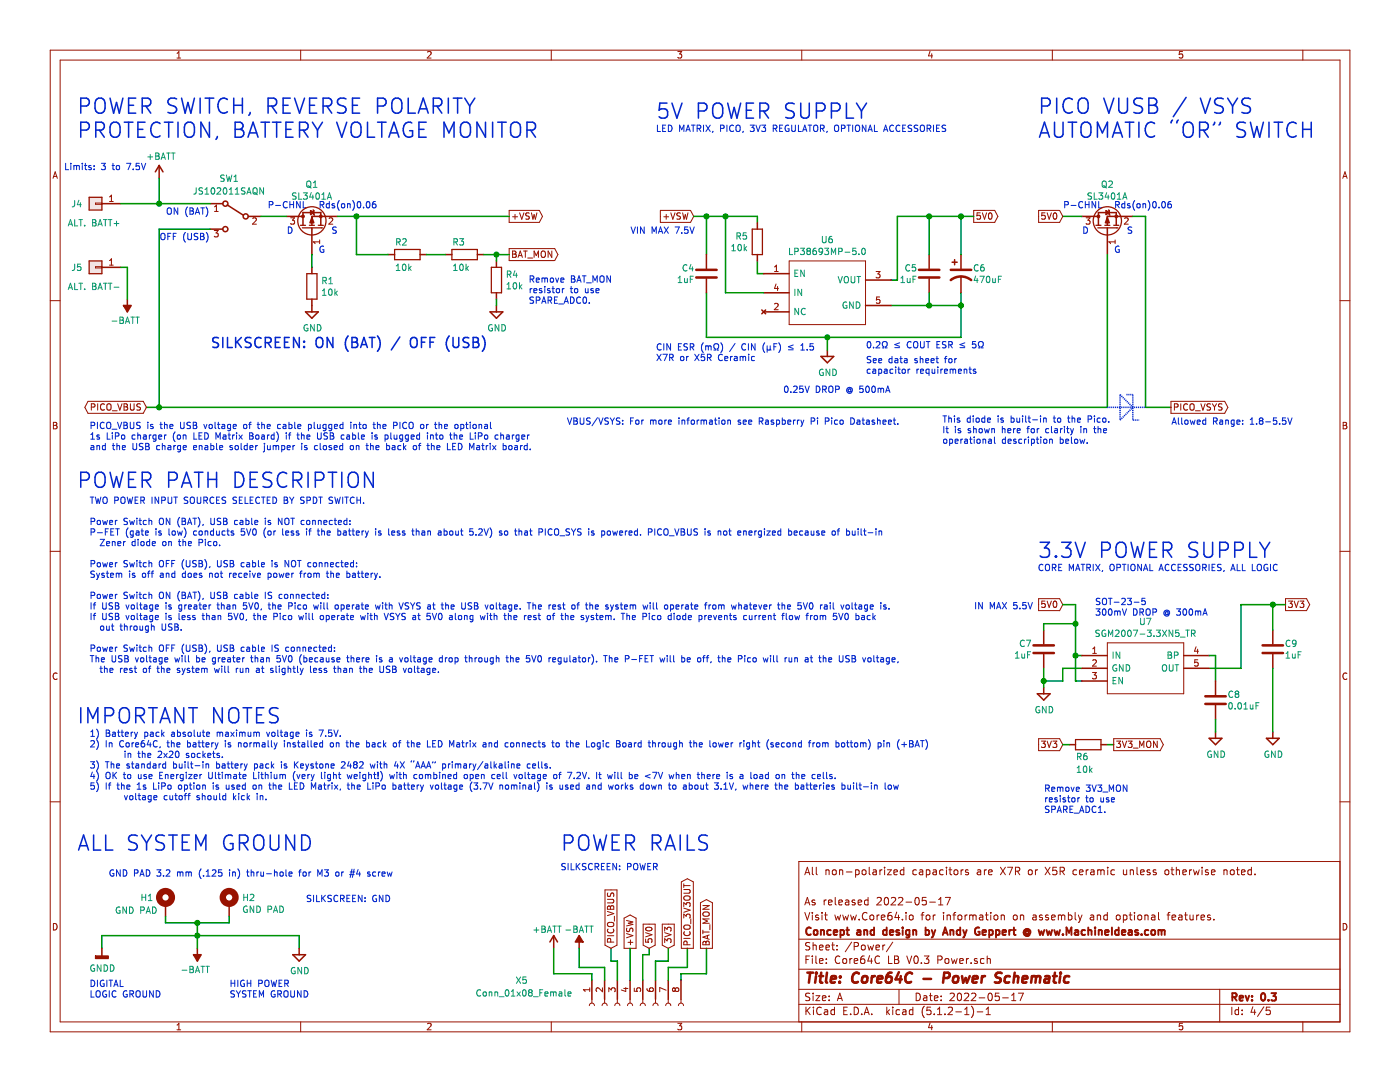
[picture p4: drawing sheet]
EESchema Schematic File Version 4
LIBS:Core64c LB V0.3-cache
EELAYER 29 0
EELAYER END
$Descr A 11000 8500
encoding utf-8
Sheet 4 5
Title "Core64C - Power Schematic"
Date "2022-05-17"
Rev "0.3"
Comp "Concept and design by Andy Geppert @ www.MachineIdeas.com"
Comment1 "Visit www.Core64.io for information on assembly and optional features."
Comment2 "As released 2022-05-17"
Comment3 ""
Comment4 "All non-polarized capacitors are X7R or X5R ceramic unless otherwise noted."
$EndDescr
$Comp
L power:+BATT #PWR0101
U 1 1
P 1250 1400
AR Path="/5E7548ED/5D2956F9" Ref="#PWR0101"  Part="1" 
AR Path="/5E755AC8/5D254AE8/5D2956F9" Ref="#PWR?"  Part="1" 
F 0 "#PWR0101" H 1250 1250 50  0001 C CNN
F 1 "+BATT" H 1265 1573 50  0000 C CNN
F 2 "" H 1250 1400 50  0001 C CNN
F 3 "" H 1250 1400 50  0001 C CNN
	1    1250 1400
	1    0    0    -1  
$EndComp
$Comp
L power:-BATT #PWR0104
U 1 1
P 1550 7450
AR Path="/5E7548ED/5D30A5B6" Ref="#PWR0104"  Part="1" 
AR Path="/5E755AC8/5D254AE8/5D30A5B6" Ref="#PWR?"  Part="1" 
F 0 "#PWR0104" H 1550 7300 50  0001 C CNN
F 1 "-BATT" H 1565 7623 50  0000 C CNN
F 2 "" H 1550 7450 50  0001 C CNN
F 3 "" H 1550 7450 50  0001 C CNN
	1    1550 7450
	-1   0    0    1   
$EndComp
Text Notes 8150 4500 0    50   ~ 0
CORE MATRIX, OPTIONAL ACCESSORIES, ALL LOGIC
$Comp
L Switch:SW_SPDT SW1
U 1 1
P 1850 1700
AR Path="/5E7548ED/5E9AF194" Ref="SW1"  Part="1" 
AR Path="/5E755AC8/5D254AE8/5E9AF194" Ref="SW?"  Part="1" 
F 0 "SW1" H 1900 2000 50  0000 C CNN
F 1 "JS102011SAQN" H 1900 1900 50  0000 C CNN
F 2 "Button_Switch_SMD:SW_SPDT_CK-JS102011SAQN_Core64_Recessed" H 1850 1700 50  0001 C CNN
F 3 "~" H 1850 1700 50  0001 C CNN
F 4 "C221660" H 1850 1700 50  0001 C CNN "LCSC"
F 5 "yes" H 1850 1700 50  0001 C CNN "Populate"
	1    1850 1700
	-1   0    0    -1  
$EndComp
$Comp
L power:-BATT #PWR0106
U 1 1
P 4550 7450
AR Path="/5E7548ED/5E792BE2" Ref="#PWR0106"  Part="1" 
AR Path="/5E755AC8/5D254AE8/5E792BE2" Ref="#PWR?"  Part="1" 
F 0 "#PWR0106" H 4550 7300 50  0001 C CNN
F 1 "-BATT" H 4550 7600 50  0000 C CNN
F 2 "" H 4550 7450 50  0001 C CNN
F 3 "" H 4550 7450 50  0001 C CNN
	1    4550 7450
	1    0    0    -1  
$EndComp
Wire Wire Line
	1250 1400 1250 1600
Text GLabel 10100 4750 2    50   Output ~ 0
3V3
Text Notes 600  1100 0    118  ~ 0
POWER SWITCH, REVERSE POLARITY\nPROTECTION, BATTERY VOLTAGE MONITOR
Text Notes 8150 4400 0    118  ~ 0
3.3V POWER SUPPLY
Text Notes 5150 1050 0    50   ~ 0
LED MATRIX, PICO, 3V3 REGULATOR, OPTIONAL ACCESSORIES
$Comp
L Device:R R?
U 1 1
P 3900 2200
AR Path="/5E755787/5E800BC7" Ref="R?"  Part="1" 
AR Path="/5E755AC8/5D2551FF/5E800BC7" Ref="R?"  Part="1" 
AR Path="/5E7548ED/5E800BC7" Ref="R4"  Part="1" 
F 0 "R4" H 3970 2246 50  0000 L CNN
F 1 "10k" H 3970 2155 50  0000 L CNN
F 2 "Resistor_SMD:R_0805_2012Metric" V 3830 2200 50  0001 C CNN
F 3 "~" H 3900 2200 50  0001 C CNN
F 4 "C17414" H 3900 2200 50  0001 C CNN "LCSC"
F 5 "yes" H 3900 2200 50  0001 C CNN "Populate"
F 6 "Resistor_SMD:R_0805_2012Metric" H 3900 2200 50  0001 C CNN "Description"
	1    3900 2200
	1    0    0    -1  
$EndComp
Text GLabel 4000 2000 2    50   Output ~ 0
BAT_MON
Text Notes 600  6700 0    118  ~ 0
ALL SYSTEM GROUND
$Comp
L Connector:Conn_01x08_Female J?
U 1 1
P 4950 7900
AR Path="/5E75D6AB/5E8E7260" Ref="J?"  Part="1" 
AR Path="/5E7548ED/5E8E7260" Ref="X5"  Part="1" 
F 0 "X5" V 4750 8700 50  0000 L CNN
F 1 "Conn_01x08_Female" V 4850 8350 50  0000 L CNN
F 2 "Connector_PinSocket_2.54mm:PinSocket_1x08_P2.54mm_Vertical" H 4950 7900 50  0001 C CNN
F 3 "~" H 4950 7900 50  0001 C CNN
F 4 "DNP" H 4950 7900 50  0001 C CNN "Populate"
F 5 "Yes" H 4950 7900 50  0001 C CNN "User Optional"
	1    4950 7900
	0    -1   1    0   
$EndComp
Text GLabel 5250 7450 1    50   Input ~ 0
3V3
Wire Wire Line
	1250 1600 1650 1600
$Comp
L power:+BATT #PWR0157
U 1 1
P 4350 7450
AR Path="/5E7548ED/5E8F0624" Ref="#PWR0157"  Part="1" 
AR Path="/5E755AC8/5D254AE8/5E8F0624" Ref="#PWR?"  Part="1" 
F 0 "#PWR0157" H 4350 7300 50  0001 C CNN
F 1 "+BATT" H 4400 7600 50  0000 C CNN
F 2 "" H 4350 7450 50  0001 C CNN
F 3 "" H 4350 7450 50  0001 C CNN
	1    4350 7450
	-1   0    0    -1  
$EndComp
Text GLabel 4950 7450 1    50   Output ~ 0
+VSW
Wire Wire Line
	4350 7450 4350 7650
Wire Wire Line
	4650 7650 4650 7700
Wire Wire Line
	4750 7600 4750 7700
Wire Wire Line
	4800 7450 4800 7550
Wire Wire Line
	4850 7550 4850 7700
Wire Wire Line
	5250 7450 5250 7550
Wire Wire Line
	5250 7550 5150 7550
Wire Wire Line
	5150 7550 5150 7700
Wire Wire Line
	5400 7450 5400 7600
Wire Wire Line
	5400 7600 5250 7600
Wire Wire Line
	5250 7600 5250 7700
Wire Wire Line
	5550 7450 5550 7650
Wire Wire Line
	5550 7650 5350 7650
Wire Wire Line
	5350 7650 5350 7700
Wire Wire Line
	5050 7500 5050 7700
$Comp
L Mechanical:MountingHole_Pad H2
U 1 1
P 1800 7100
F 0 "H2" H 1900 7150 50  0000 L CNN
F 1 "GND PAD" H 1900 7057 50  0000 L CNN
F 2 "MountingHole:MountingHole_3.2mm_M3_Pad_Via" H 1800 7100 50  0001 C CNN
F 3 "None..." H 1800 7100 50  0001 C CNN
F 4 "DNP" H 1800 7100 50  0001 C CNN "Populate"
F 5 "Mounting Hole" H 1800 7100 50  0001 C CNN "Description"
	1    1800 7100
	1    0    0    -1  
$EndComp
$Comp
L Mechanical:MountingHole_Pad H1
U 1 1
P 1300 7100
F 0 "H1" H 1100 7150 50  0000 L CNN
F 1 "GND PAD" H 900 7050 50  0000 L CNN
F 2 "MountingHole:MountingHole_3.2mm_M3_Pad_Via" H 1300 7100 50  0001 C CNN
F 3 "None..." H 1300 7100 50  0001 C CNN
F 4 "DNP" H 1300 7100 50  0001 C CNN "Populate"
F 5 "Mounting Hole" H 1300 7100 50  0001 C CNN "Description"
	1    1300 7100
	1    0    0    -1  
$EndComp
Text Notes 4400 6700 0    118  ~ 0
POWER RAILS
Wire Wire Line
	5050 7500 5100 7500
Wire Wire Line
	5100 7500 5100 7450
Wire Wire Line
	1550 7350 1550 7450
Wire Wire Line
	2350 7450 2350 7350
Text Notes 1800 7850 0    50   ~ 0
HIGH POWER\nSYSTEM GROUND
$Comp
L power:GND #PWR0115
U 1 1
P 2350 7450
AR Path="/5E7548ED/5E8C20D5" Ref="#PWR0115"  Part="1" 
AR Path="/5E755AC8/5D254AE8/5E8C20D5" Ref="#PWR?"  Part="1" 
F 0 "#PWR0115" H 2350 7200 50  0001 C CNN
F 1 "GND" H 2355 7275 50  0000 C CNN
F 2 "" H 2350 7450 50  0001 C CNN
F 3 "" H 2350 7450 50  0001 C CNN
	1    2350 7450
	1    0    0    -1  
$EndComp
Text Notes 700  7850 0    50   ~ 0
DIGITAL\nLOGIC GROUND
Connection ~ 1550 7350
Wire Wire Line
	1550 7350 2350 7350
$Comp
L power:GND #PWR0167
U 1 1
P 3900 2400
AR Path="/5E7548ED/5E93E34A" Ref="#PWR0167"  Part="1" 
AR Path="/5E755AC8/5D254AE8/5E93E34A" Ref="#PWR?"  Part="1" 
F 0 "#PWR0167" H 3900 2150 50  0001 C CNN
F 1 "GND" H 3905 2225 50  0000 C CNN
F 2 "" H 3900 2400 50  0001 C CNN
F 3 "" H 3900 2400 50  0001 C CNN
	1    3900 2400
	1    0    0    -1  
$EndComp
Wire Wire Line
	3900 2350 3900 2400
$Comp
L Device:C C?
U 1 1
P 10000 5100
AR Path="/5E755787/5EBB706E" Ref="C?"  Part="1" 
AR Path="/5E755AC8/5D2551FF/5EBB706E" Ref="C?"  Part="1" 
AR Path="/5EA63449/5EBB706E" Ref="C?"  Part="1" 
AR Path="/5E7548ED/5EBB706E" Ref="C9"  Part="1" 
F 0 "C9" H 10091 5146 50  0000 L CNN
F 1 "1uF" H 10091 5055 50  0000 L CNN
F 2 "Capacitor_SMD:C_0805_2012Metric" H 10000 5100 50  0001 C CNN
F 3 "~" H 10000 5100 50  0001 C CNN
F 4 "C16834" H 10000 5100 50  0001 C CNN "LCSC"
F 5 "yes" H 10000 5100 50  0001 C CNN "Populate"
	1    10000 5100
	1    0    0    -1  
$EndComp
Wire Wire Line
	1300 7200 1300 7250
Wire Wire Line
	800  7350 1550 7350
Wire Wire Line
	800  7350 800  7450
Text Notes 2250 1850 0    50   ~ 0
D
Text Notes 2500 2000 0    50   ~ 0
G
Text Notes 2600 1850 0    50   ~ 0
S
$Comp
L power:GND #PWR0110
U 1 1
P 2450 2400
AR Path="/5E7548ED/5F53E985" Ref="#PWR0110"  Part="1" 
AR Path="/5E755AC8/5D254AE8/5F53E985" Ref="#PWR?"  Part="1" 
F 0 "#PWR0110" H 2450 2150 50  0001 C CNN
F 1 "GND" H 2455 2225 50  0000 C CNN
F 2 "" H 2450 2400 50  0001 C CNN
F 3 "" H 2450 2400 50  0001 C CNN
	1    2450 2400
	1    0    0    -1  
$EndComp
Text Notes 1650 2750 0    79   ~ 0
SILKSCREEN: ON (BAT) / OFF (USB)
Text GLabel 4000 1700 2    50   Output ~ 0
+VSW
Text GLabel 5450 1700 0    50   Input ~ 0
+VSW
$Comp
L power:GND #PWR0113
U 1 1
P 6500 2750
AR Path="/5E7548ED/5F56E724" Ref="#PWR0113"  Part="1" 
AR Path="/5E755AC8/5D254AE8/5F56E724" Ref="#PWR?"  Part="1" 
F 0 "#PWR0113" H 6500 2500 50  0001 C CNN
F 1 "GND" H 6505 2575 50  0000 C CNN
F 2 "" H 6500 2750 50  0001 C CNN
F 3 "" H 6500 2750 50  0001 C CNN
	1    6500 2750
	1    0    0    -1  
$EndComp
Text Notes 5150 950  0    118  ~ 0
5V POWER SUPPLY
Text GLabel 7650 1700 2    50   Output ~ 0
5V0
Text GLabel 5100 7450 1    50   Input ~ 0
5V0
Text GLabel 4800 7450 1    50   Input ~ 0
PICO_VBUS
Wire Wire Line
	1550 7250 1300 7250
$Comp
L power:GNDD #PWR0103
U 1 1
P 800 7450
AR Path="/5E7548ED/5D31E05B" Ref="#PWR0103"  Part="1" 
AR Path="/5E755AC8/5D254AE8/5D31E05B" Ref="#PWR?"  Part="1" 
F 0 "#PWR0103" H 800 7200 50  0001 C CNN
F 1 "GNDD" H 804 7295 50  0000 C CNN
F 2 "" H 800 7450 50  0001 C CNN
F 3 "" H 800 7450 50  0001 C CNN
	1    800  7450
	1    0    0    -1  
$EndComp
Wire Wire Line
	1550 7250 1550 7350
Wire Wire Line
	1550 7250 1800 7250
Wire Wire Line
	1800 7250 1800 7200
Connection ~ 1550 7250
Text Notes 2100 1650 0    50   ~ 0
P-CHNL
Wire Wire Line
	4350 7650 4650 7650
Wire Wire Line
	4550 7600 4750 7600
Wire Wire Line
	4800 7550 4850 7550
Wire Wire Line
	4950 7450 4950 7700
Text Notes 8600 4850 0    50   ~ 0
SOT-23-5\n300mV DROP @ 300mA
$Comp
L power:GND #PWR0119
U 1 1
P 8200 5400
AR Path="/5E7548ED/5F5C202C" Ref="#PWR0119"  Part="1" 
AR Path="/5E755AC8/5D254AE8/5F5C202C" Ref="#PWR?"  Part="1" 
F 0 "#PWR0119" H 8200 5150 50  0001 C CNN
F 1 "GND" H 8205 5225 50  0000 C CNN
F 2 "" H 8200 5400 50  0001 C CNN
F 3 "" H 8200 5400 50  0001 C CNN
	1    8200 5400
	1    0    0    -1  
$EndComp
$Comp
L Device:C C?
U 1 1
P 8200 5100
AR Path="/5E755787/5F5DC13F" Ref="C?"  Part="1" 
AR Path="/5E755AC8/5D2551FF/5F5DC13F" Ref="C?"  Part="1" 
AR Path="/5EA63449/5F5DC13F" Ref="C?"  Part="1" 
AR Path="/5E7548ED/5F5DC13F" Ref="C7"  Part="1" 
F 0 "C7" H 8291 5146 50  0000 L CNN
F 1 "1uF" H 8291 5055 50  0000 L CNN
F 2 "Capacitor_SMD:C_0805_2012Metric" H 8200 5100 50  0001 C CNN
F 3 "~" H 8200 5100 50  0001 C CNN
F 4 "C16834" H 8200 5100 50  0001 C CNN "LCSC"
F 5 "yes" H 8200 5100 50  0001 C CNN "Populate"
	1    8200 5100
	-1   0    0    -1  
$EndComp
Wire Wire Line
	9500 5250 9750 5250
$Comp
L power:GND #PWR0160
U 1 1
P 10000 5750
AR Path="/5E7548ED/5F5FF918" Ref="#PWR0160"  Part="1" 
AR Path="/5E755AC8/5D254AE8/5F5FF918" Ref="#PWR?"  Part="1" 
F 0 "#PWR0160" H 10000 5500 50  0001 C CNN
F 1 "GND" H 10005 5575 50  0000 C CNN
F 2 "" H 10000 5750 50  0001 C CNN
F 3 "" H 10000 5750 50  0001 C CNN
	1    10000 5750
	1    0    0    -1  
$EndComp
Wire Wire Line
	9750 5250 9750 4750
Wire Wire Line
	10000 5250 10000 5750
Wire Wire Line
	8200 4950 8200 4900
Wire Wire Line
	8200 4900 8450 4900
Wire Wire Line
	8450 5150 8500 5150
Wire Wire Line
	8450 5150 8450 5350
Wire Wire Line
	8450 5350 8500 5350
Connection ~ 8450 5150
Connection ~ 8450 4900
Wire Wire Line
	8450 4900 8450 5150
Wire Wire Line
	8500 5250 8350 5250
Wire Wire Line
	8350 5250 8350 5350
Wire Wire Line
	8200 5250 8200 5350
Wire Wire Line
	8350 5350 8200 5350
Connection ~ 8200 5350
Wire Wire Line
	8200 5350 8200 5400
Text GLabel 8350 4750 0    50   Input ~ 0
5V0
Wire Wire Line
	7000 2400 7300 2400
Wire Wire Line
	7000 2200 7050 2200
Wire Wire Line
	7550 2300 7550 2400
Connection ~ 7550 2400
Wire Wire Line
	8350 4750 8450 4750
Wire Wire Line
	8450 4750 8450 4900
Wire Wire Line
	7550 2400 7550 2650
Wire Wire Line
	5550 2300 5550 2650
Wire Wire Line
	6500 2650 6500 2750
Wire Wire Line
	5450 1700 5550 1700
Connection ~ 5550 1700
Wire Wire Line
	6000 2150 5950 2150
Wire Wire Line
	5950 2150 5950 2050
Wire Wire Line
	5950 1700 5950 1750
$Comp
L Device:R R?
U 1 1
P 5950 1900
AR Path="/5E755787/5F535DE4" Ref="R?"  Part="1" 
AR Path="/5E755AC8/5D2551FF/5F535DE4" Ref="R?"  Part="1" 
AR Path="/5E7548ED/5F535DE4" Ref="R5"  Part="1" 
F 0 "R5" H 6020 1946 50  0000 L CNN
F 1 "10k" H 6020 1855 50  0000 L CNN
F 2 "Resistor_SMD:R_0805_2012Metric" V 5880 1900 50  0001 C CNN
F 3 "~" H 5950 1900 50  0001 C CNN
F 4 "C17414" H 5950 1900 50  0001 C CNN "LCSC"
F 5 "yes" H 5950 1900 50  0001 C CNN "Populate"
F 6 "Resistor_SMD:R_0805_2012Metric" H 5950 1900 50  0001 C CNN "Description"
	1    5950 1900
	-1   0    0    -1  
$EndComp
Wire Wire Line
	5550 1700 5700 1700
Wire Wire Line
	5550 1700 5550 2000
Wire Wire Line
	5700 1700 5700 2300
Connection ~ 5700 1700
Connection ~ 6500 2650
Wire Wire Line
	6500 2650 7550 2650
Text Notes 5150 2850 0    50   ~ 0
CIN ESR (mΩ) / CIN (μF) ≤ 1.5\nX7R or X5R Ceramic
Text Notes 6800 2750 0    50   ~ 0
0.2Ω ≤ COUT ESR ≤ 5Ω
Text Notes 6800 2950 0    50   ~ 0
See data sheet for\ncapacitor requirements
Text Notes 850  6900 0    50   ~ 0
GND PAD 3.2 mm (.125 in) thru-hole for M3 or #4 screw
Text Notes 2400 7100 0    50   ~ 0
SILKSCREEN: GND
Text Notes 4400 6850 0    50   ~ 0
SILKSCREEN: POWER
Text Notes 1300 1700 0    50   ~ 0
ON (BAT)
Text Notes 1250 1900 0    50   ~ 0
OFF (USB)
$Comp
L Device:R R?
U 1 1
P 2450 2250
AR Path="/5E755787/5FB0C27F" Ref="R?"  Part="1" 
AR Path="/5E755AC8/5D2551FF/5FB0C27F" Ref="R?"  Part="1" 
AR Path="/5E7548ED/5FB0C27F" Ref="R1"  Part="1" 
F 0 "R1" H 2520 2296 50  0000 L CNN
F 1 "10k" H 2520 2205 50  0000 L CNN
F 2 "Resistor_SMD:R_0805_2012Metric" V 2380 2250 50  0001 C CNN
F 3 "~" H 2450 2250 50  0001 C CNN
F 4 "C17414" H 2450 2250 50  0001 C CNN "LCSC"
F 5 "yes" H 2450 2250 50  0001 C CNN "Populate"
F 6 "Resistor_SMD:R_0805_2012Metric" H 2450 2250 50  0001 C CNN "Description"
	1    2450 2250
	1    0    0    -1  
$EndComp
$Comp
L Device:Q_PMOS_GSD Q1
U 1 1
P 2450 1800
F 0 "Q1" V 2796 1800 50  0000 C CNN
F 1 "SL3401A" V 2703 1800 50  0000 C CNN
F 2 "Digikey:SOT-23-3" H 2650 1900 50  0001 C CNN
F 3 "https://www.infineon.com/dgdl/BSS315P_Rev2.3.pdf?folderId=db3a304314dca38901154a72e3951a65&fileId=db3a304330f686060130ff61f31b7f06" H 2450 1800 50  0001 C CNN
F 4 "C350311" V 2450 1800 50  0001 C CNN "LCSC"
F 5 "P-Channel 30V 4.2A 2V @ 250uA 50mΩ @ 4.2A,10V 1.4W SOT-23 MOSFETs RoHS" H 2450 1800 50  0001 C CNN "Description"
F 6 "yes" H 2450 1800 50  0001 C CNN "Populate"
	1    2450 1800
	0    -1   -1   0   
$EndComp
Text Notes 2500 1650 0    50   ~ 0
Rds(on)0.06
Text Notes 4950 1850 0    50   ~ 0
VIN MAX 7.5V
Text Notes 6150 3100 0    50   ~ 0
0.25V DROP @ 500mA
Text Notes 7650 4800 0    50   ~ 0
IN MAX 5.5V
Wire Wire Line
	5700 1700 5950 1700
Wire Wire Line
	1250 3200 1250 1800
Wire Wire Line
	2050 1700 2250 1700
Wire Wire Line
	2450 2000 2450 2100
$Comp
L Device:R R?
U 1 1
P 3200 2000
AR Path="/5E755787/61185D18" Ref="R?"  Part="1" 
AR Path="/5E755AC8/5D2551FF/61185D18" Ref="R?"  Part="1" 
AR Path="/5E7548ED/61185D18" Ref="R2"  Part="1" 
F 0 "R2" V 3100 1900 50  0000 L CNN
F 1 "10k" V 3300 1900 50  0000 L CNN
F 2 "Resistor_SMD:R_0805_2012Metric" V 3130 2000 50  0001 C CNN
F 3 "~" H 3200 2000 50  0001 C CNN
F 4 "C17414" H 3200 2000 50  0001 C CNN "LCSC"
F 5 "yes" H 3200 2000 50  0001 C CNN "Populate"
F 6 "Resistor_SMD:R_0805_2012Metric" H 3200 2000 50  0001 C CNN "Description"
	1    3200 2000
	0    1    1    0   
$EndComp
$Comp
L Device:R R?
U 1 1
P 3650 2000
AR Path="/5E755787/611871D3" Ref="R?"  Part="1" 
AR Path="/5E755AC8/5D2551FF/611871D3" Ref="R?"  Part="1" 
AR Path="/5E7548ED/611871D3" Ref="R3"  Part="1" 
F 0 "R3" V 3550 1900 50  0000 L CNN
F 1 "10k" V 3750 1900 50  0000 L CNN
F 2 "Resistor_SMD:R_0805_2012Metric" V 3580 2000 50  0001 C CNN
F 3 "~" H 3650 2000 50  0001 C CNN
F 4 "C17414" H 3650 2000 50  0001 C CNN "LCSC"
F 5 "yes" H 3650 2000 50  0001 C CNN "Populate"
F 6 "Resistor_SMD:R_0805_2012Metric" H 3650 2000 50  0001 C CNN "Description"
	1    3650 2000
	0    1    1    0   
$EndComp
Wire Wire Line
	3350 2000 3500 2000
Wire Wire Line
	7050 1700 7300 1700
Wire Wire Line
	9750 4750 10000 4750
Wire Wire Line
	10000 4750 10000 4950
Connection ~ 10000 4750
Wire Wire Line
	10000 4750 10100 4750
Wire Wire Line
	7050 1700 7050 2200
$Comp
L Device:CP1 C?
U 1 1
P 7550 2150
AR Path="/5E755787/5F69BA6F" Ref="C?"  Part="1" 
AR Path="/5E755AC8/5D2551FF/5F69BA6F" Ref="C?"  Part="1" 
AR Path="/5EA63449/5F69BA6F" Ref="C?"  Part="1" 
AR Path="/5E7548ED/5F69BA6F" Ref="C6"  Part="1" 
F 0 "C6" H 7641 2196 50  0000 L CNN
F 1 "470uF" H 7641 2105 50  0000 L CNN
F 2 "Capacitor_SMD:CP_Elec_6.3x7.7" H 7550 2150 50  0001 C CNN
F 3 "" H 7550 2150 50  0001 C CNN
F 4 "565-EMHL100ARA471MHA0GCT-ND" H 7550 2150 50  0001 C CNN "Digi-Key_PN"
F 5 "https://www.digikey.com/product-detail/en/united-chemi-con/EMZR100ADA471MF80G/565-4318-1-ND/5824833" H 7550 2150 50  0001 C CNN "DK_Detail_Page"
F 6 "Capacitor, Electrolytic ±20% 10V 6.3mm 7.7mm" H 7550 2150 50  0001 C CNN "Description"
F 7 "C335982" H 7550 2150 50  0001 C CNN "LCSC"
F 8 "United Chemi-Conn" H 7550 2150 50  0001 C CNN "Manufacturer"
F 9 "yes" H 7550 2150 50  0001 C CNN "Populate"
	1    7550 2150
	1    0    0    -1  
$EndComp
Wire Wire Line
	7550 2000 7550 1700
Connection ~ 7550 1700
Wire Wire Line
	7550 1700 7650 1700
Wire Wire Line
	3800 2000 3900 2000
Wire Wire Line
	3900 2050 3900 2000
Text Notes 9200 3350 0    50   ~ 0
Allowed Range: 1.8-5.5V
Text Notes 8500 1850 0    50   ~ 0
D
Text Notes 8750 2000 0    50   ~ 0
G
Text Notes 8850 1850 0    50   ~ 0
S
Text Notes 8350 1650 0    50   ~ 0
P-CHNL
$Comp
L Device:Q_PMOS_GSD Q2
U 1 1
P 8700 1800
F 0 "Q2" V 9046 1800 50  0000 C CNN
F 1 "SL3401A" V 8953 1800 50  0000 C CNN
F 2 "Digikey:SOT-23-3" H 8900 1900 50  0001 C CNN
F 3 "https://www.infineon.com/dgdl/BSS315P_Rev2.3.pdf?folderId=db3a304314dca38901154a72e3951a65&fileId=db3a304330f686060130ff61f31b7f06" H 8700 1800 50  0001 C CNN
F 4 "C350311" H 8700 1800 50  0001 C CNN "LCSC"
F 5 "P-Channel 30V 4.2A 2V @ 250uA 50mΩ @ 4.2A,10V 1.4W SOT-23 MOSFETs RoHS" H 8700 1800 50  0001 C CNN "Description"
F 6 "yes" H 8700 1800 50  0001 C CNN "Populate"
	1    8700 1800
	0    -1   -1   0   
$EndComp
Text Notes 8750 1650 0    50   ~ 0
Rds(on)0.06
Wire Wire Line
	8900 1700 9000 1700
Wire Wire Line
	8700 3200 8700 2000
Wire Wire Line
	8350 1700 8500 1700
Wire Wire Line
	9000 1700 9000 3200
Wire Wire Line
	1150 3200 1250 3200
Text GLabel 8350 1700 0    50   Input ~ 0
5V0
Wire Wire Line
	9000 3200 9200 3200
Text GLabel 9200 3200 2    50   Output ~ 0
PICO_VSYS
Text GLabel 5400 7450 1    50   Output ~ 0
PICO_3V3OUT
Wire Wire Line
	4550 7450 4550 7600
Text GLabel 1150 3200 0    50   BiDi ~ 0
PICO_VBUS
Connection ~ 1250 3200
Wire Wire Line
	1250 1800 1650 1800
Connection ~ 3900 2000
Wire Wire Line
	3900 2000 4000 2000
Wire Wire Line
	1250 3200 8700 3200
Text Notes 700  5300 0    50   ~ 0
TWO POWER INPUT SOURCES SELECTED BY SPDT SWITCH.\n\nPower Switch ON (BAT), USB cable is NOT connected:\nP-FET (gate is low) conducts 5V0 (or less if the battery is less than about 5.2V) so that PICO_SYS is powered. PICO_VBUS is not energized because of built-in\n  Zener diode on the Pico.\n\nPower Switch OFF (USB), USB cable is NOT connected:\nSystem is off and does not receive power from the battery.\n\nPower Switch ON (BAT), USB cable IS connected:\nIf USB voltage is greater than 5V0, the Pico will operate with VSYS at the USB voltage. The rest of the system will operate from whatever the 5V0 rail voltage is.\nIf USB voltage is less than 5V0, the Pico will operate with VSYS at 5V0 along with the rest of the system. The Pico diode prevents current flow from 5V0 back \n  out through USB.\n\nPower Switch OFF (USB), USB cable IS connected:\nThe USB voltage will be greater than 5V0 (because there is a voltage drop through the 5V0 regulator). The P-FET will be off, the Pico will run at the USB voltage, \n  the rest of the system will run at slightly less than the USB voltage.
Text Notes 8150 1100 0    118  ~ 0
PICO VUSB / VSYS\nAUTOMATIC “OR” SWITCH
Text Notes 7400 3500 0    50   ~ 0
This diode is built-in to the Pico.\nIt is shown here for clarity in the\noperational description below.
Text Notes 700  3550 0    50   ~ 0
PICO_VBUS is the USB voltage of the cable plugged into the PICO or the optional\n1s LiPo charger (on LED Matrix Board) if the USB cable is plugged into the LiPo charger\nand the USB charge enable solder jumper is closed on the back of the LED Matrix board.\n
Text Notes 600  3850 0    118  ~ 0
POWER PATH DESCRIPTION
$Comp
L Device:R R?
U 1 1
P 8550 5850
AR Path="/5E755787/60ABB2DF" Ref="R?"  Part="1" 
AR Path="/5E755AC8/5D2551FF/60ABB2DF" Ref="R?"  Part="1" 
AR Path="/60ABB2DF" Ref="R?"  Part="1" 
AR Path="/5E7548ED/60ABB2DF" Ref="R6"  Part="1" 
F 0 "R6" V 8450 5750 50  0000 L CNN
F 1 "10k" V 8350 5750 50  0000 L CNN
F 2 "Resistor_SMD:R_0805_2012Metric" V 8480 5850 50  0001 C CNN
F 3 "~" H 8550 5850 50  0001 C CNN
F 4 "C17414" H 8550 5850 50  0001 C CNN "LCSC"
F 5 "yes" H 8550 5850 50  0001 C CNN "Populate"
F 6 "Resistor_SMD:R_0805_2012Metric" H 8550 5850 50  0001 C CNN "Description"
	1    8550 5850
	0    1    -1   0   
$EndComp
Text GLabel 8350 5850 0    50   Input ~ 0
3V3
Wire Wire Line
	8350 5850 8400 5850
Wire Wire Line
	8700 5850 8750 5850
Text GLabel 8750 5850 2    50   Output ~ 0
3V3_MON
Wire Wire Line
	2650 1700 2800 1700
Wire Wire Line
	2800 2000 2800 1700
Connection ~ 2800 1700
Wire Wire Line
	2800 1700 4000 1700
Wire Wire Line
	2800 2000 3050 2000
Wire Notes Line
	8700 3200 9000 3200
Wire Notes Line
	8800 3100 8800 3300
Wire Notes Line
	8800 3300 8900 3200
Wire Notes Line
	8800 3100 8900 3200
Wire Notes Line
	8850 3100 8900 3100
Wire Notes Line
	8900 3100 8900 3300
Wire Notes Line
	8900 3300 8950 3300
Text Notes 700  6300 0    50   ~ 0
1) Battery pack absolute maximum voltage is 7.5V.\n2) In Core64C, the battery is normally installed on the back of the LED Matrix and connects to the Logic Board through the lower right (second from bottom) pin (+BAT)\n       in the 2x20 sockets.\n3) The standard built-in battery pack is Keystone 2482 with 4X “AAA” primary/alkaline cells.\n4) OK to use Energizer Ultimate Lithium (very light weight!) with combined open cell voltage of 7.2V. It will be <7V when there is a load on the cells.\n5) If the 1s LiPo option is used on the LED Matrix, the LiPo battery voltage (3.7V nominal) is used and works down to about 3.1V, where the batteries built-in low\n       voltage cutoff should kick in.
Text Notes 600  5700 0    118  ~ 0
IMPORTANT NOTES
Text Notes 500  1350 0    50   ~ 0
Limits: 3 to 7.5V
$Comp
L Connector_Generic:Conn_01x01 J?
U 1 1
P 750 1600
AR Path="/5E75D6AB/627A3544" Ref="J?"  Part="1" 
AR Path="/5E7548ED/627A3544" Ref="J4"  Part="1" 
F 0 "J4" H 850 1600 50  0000 L CNN
F 1 "ALT. BATT+" H 550 1450 50  0000 L CNN
F 2 "Connector_PinSocket_2.54mm:PinSocket_1x01_P2.54mm_Vertical" H 750 1600 50  0001 C CNN
F 3 "~" H 750 1600 50  0001 C CNN
F 4 "DNP" H 750 1600 50  0001 C CNN "Populate"
F 5 "Yes" H 750 1600 50  0001 C CNN "User Optional"
	1    750  1600
	-1   0    0    -1  
$EndComp
Wire Wire Line
	1250 1600 950  1600
Connection ~ 1250 1600
$Comp
L Connector_Generic:Conn_01x01 J?
U 1 1
P 750 2100
AR Path="/5E75D6AB/627AA304" Ref="J?"  Part="1" 
AR Path="/5E7548ED/627AA304" Ref="J5"  Part="1" 
F 0 "J5" H 850 2100 50  0000 L CNN
F 1 "ALT. BATT-" H 550 1950 50  0000 L CNN
F 2 "Connector_PinSocket_2.54mm:PinSocket_1x01_P2.54mm_Vertical" H 750 2100 50  0001 C CNN
F 3 "~" H 750 2100 50  0001 C CNN
F 4 "DNP" H 750 2100 50  0001 C CNN "Populate"
F 5 "Yes" H 750 2100 50  0001 C CNN "User Optional"
	1    750  2100
	-1   0    0    -1  
$EndComp
$Comp
L power:-BATT #PWR0125
U 1 1
P 1000 2350
AR Path="/5E7548ED/627ADE35" Ref="#PWR0125"  Part="1" 
AR Path="/5E755AC8/5D254AE8/627ADE35" Ref="#PWR?"  Part="1" 
F 0 "#PWR0125" H 1000 2200 50  0001 C CNN
F 1 "-BATT" H 1015 2523 50  0000 C CNN
F 2 "" H 1000 2350 50  0001 C CNN
F 3 "" H 1000 2350 50  0001 C CNN
	1    1000 2350
	-1   0    0    1   
$EndComp
Wire Wire Line
	950  2100 1000 2100
Wire Wire Line
	1000 2100 1000 2350
Text Notes 4150 2400 0    50   ~ 0
Remove BAT_MON\nresistor to use\nSPARE_ADC0.
Text Notes 8200 6400 0    50   ~ 0
Remove 3V3_MON\nresistor to use\nSPARE_ADC1.
Text GLabel 5550 7450 1    50   Output ~ 0
BAT_MON
Text Notes 4450 3350 0    50   ~ 0
VBUS/VSYS: For more information see Raspberry Pi Pico Datasheet.
$Comp
L LP3961EMP-5.0:LP38693MP-5.0 U6
U 1 1
P 6000 2150
F 0 "U6" H 6500 2418 50  0000 C CNN
F 1 "LP38693MP-5.0" H 6500 2325 50  0000 C CNN
F 2 "Package_TO_SOT_SMD:SOT-223-5" H 7050 2250 50  0001 L CNN
F 3 "" H 7050 2150 50  0001 L CNN
F 4 "Fast Ultra Low Dropout Linear Regulators 5V" H 7050 2050 50  0001 L CNN "Description"
F 5 "Texas Instruments" H 7050 1850 50  0001 L CNN "Manufacturer_Name"
F 6 "LP38693MP-5.0" H 7050 1750 50  0001 L CNN "Manufacturer_Part_Number"
F 7 "LP38693MP-5.0" H 7050 1650 50  0001 L CNN "Arrow Part Number"
F 8 "https://www.arrow.com/" H 7050 1550 50  0001 L CNN "Arrow Price/Stock"
F 9 "LP38693MP-5.0" H 7050 1450 50  0001 L CNN "Mouser Part Number"
F 10 "https://www.mouser.com/" H 7050 1350 50  0001 L CNN "Mouser Price/Stock"
F 11 "C140294" H 6000 2150 50  0001 C CNN "LCSC"
F 12 "LP38693MP-5.0" H 6000 2150 50  0001 C CNN "MPN"
F 13 "yes" H 6000 2150 50  0001 C CNN "Populate"
	1    6000 2150
	1    0    0    -1  
$EndComp
Wire Wire Line
	5550 2650 6500 2650
Wire Wire Line
	5700 2300 6000 2300
$Comp
L Device:C C?
U 1 1
P 5550 2150
AR Path="/5E755787/5F69C890" Ref="C?"  Part="1" 
AR Path="/5E755AC8/5D2551FF/5F69C890" Ref="C?"  Part="1" 
AR Path="/5EA63449/5F69C890" Ref="C?"  Part="1" 
AR Path="/5E7548ED/5F69C890" Ref="C4"  Part="1" 
F 0 "C4" H 5641 2196 50  0000 L CNN
F 1 "1uF" H 5641 2105 50  0000 L CNN
F 2 "Capacitor_SMD:C_0805_2012Metric" H 5550 2150 50  0001 C CNN
F 3 "https://product.tdk.com/en/search/capacitor/ceramic/mlcc/info?part_no=C3216X5R1A686M160AC" H 5550 2150 50  0001 C CNN
F 4 "C16834" H 5550 2150 50  0001 C CNN "LCSC"
F 5 "yes" H 5550 2150 50  0001 C CNN "Populate"
	1    5550 2150
	-1   0    0    -1  
$EndComp
$Comp
L Device:C C?
U 1 1
P 7300 2150
AR Path="/5E755787/6286D904" Ref="C?"  Part="1" 
AR Path="/5E755AC8/5D2551FF/6286D904" Ref="C?"  Part="1" 
AR Path="/5EA63449/6286D904" Ref="C?"  Part="1" 
AR Path="/5E7548ED/6286D904" Ref="C5"  Part="1" 
F 0 "C5" H 7391 2196 50  0000 L CNN
F 1 "1uF" H 7391 2105 50  0000 L CNN
F 2 "Capacitor_SMD:C_0805_2012Metric" H 7300 2150 50  0001 C CNN
F 3 "https://product.tdk.com/en/search/capacitor/ceramic/mlcc/info?part_no=C3216X5R1A686M160AC" H 7300 2150 50  0001 C CNN
F 4 "C16834" H 7300 2150 50  0001 C CNN "LCSC"
F 5 "yes" H 7300 2150 50  0001 C CNN "Populate"
	1    7300 2150
	-1   0    0    -1  
$EndComp
Wire Wire Line
	7300 2000 7300 1700
Connection ~ 7300 1700
Wire Wire Line
	7300 1700 7550 1700
Wire Wire Line
	7300 2300 7300 2400
Connection ~ 7300 2400
Wire Wire Line
	7300 2400 7550 2400
$Comp
L SG_MICRO_SGM2007-3.3XN5:SGM2007-3.3XN5_TR U7
U 1 1
P 8500 5150
F 0 "U7" H 9000 5418 50  0000 C CNN
F 1 "SGM2007-3.3XN5_TR" H 9000 5325 50  0000 C CNN
F 2 "Package_TO_SOT_SMD:SOT-23-5" H 9350 5250 50  0001 L CNN
F 3 "" H 9350 5150 50  0001 L CNN
F 4 "Fixed 3.3V 300mV @ 300mA SOT-23-5 Dropout Regulators(LDO) RoHS" H 9350 5050 50  0001 L CNN "Description"
F 5 "???" H 9350 4950 50  0001 L CNN "Height"
F 6 "SG Micro" H 9350 4850 50  0001 L CNN "Manufacturer_Name"
F 7 "SGM2007-3.3XN5/TR" H 9350 4750 50  0001 L CNN "Manufacturer_Part_Number"
F 8 "SGM2007-3.3XN5/TR" H 9350 4650 50  0001 L CNN "Arrow Part Number"
F 9 "https://www.arrow.com/" H 9350 4550 50  0001 L CNN "Arrow Price/Stock"
F 10 "SGM2007-3.3XN5/TR" H 9350 4450 50  0001 L CNN "Mouser Part Number"
F 11 "https://www.mouser.com/" H 9350 4350 50  0001 L CNN "Mouser Price/Stock"
F 12 "C193687" H 8500 5150 50  0001 C CNN "LCSC"
F 13 "SGM2007-3.3XN5_TR" H 8500 5150 50  0001 C CNN "MPN"
F 14 "yes" H 8500 5150 50  0001 C CNN "Populate"
	1    8500 5150
	1    0    0    -1  
$EndComp
Wire Wire Line
	9500 5150 9550 5150
Wire Wire Line
	9550 5150 9550 5350
$Comp
L Device:C C?
U 1 1
P 9550 5500
AR Path="/5E755787/6286E580" Ref="C?"  Part="1" 
AR Path="/5E755AC8/5D2551FF/6286E580" Ref="C?"  Part="1" 
AR Path="/5EA63449/6286E580" Ref="C?"  Part="1" 
AR Path="/5E7548ED/6286E580" Ref="C8"  Part="1" 
F 0 "C8" H 9641 5546 50  0000 L CNN
F 1 "0.01uF" H 9641 5455 50  0000 L CNN
F 2 "Capacitor_SMD:C_0805_2012Metric" H 9550 5500 50  0001 C CNN
F 3 "~" H 9550 5500 50  0001 C CNN
F 4 "C16834" H 9550 5500 50  0001 C CNN "LCSC"
F 5 "yes" H 9550 5500 50  0001 C CNN "Populate"
	1    9550 5500
	1    0    0    -1  
$EndComp
$Comp
L power:GND #PWR0150
U 1 1
P 9550 5750
AR Path="/5E7548ED/6286E586" Ref="#PWR0150"  Part="1" 
AR Path="/5E755AC8/5D254AE8/6286E586" Ref="#PWR?"  Part="1" 
F 0 "#PWR0150" H 9550 5500 50  0001 C CNN
F 1 "GND" H 9555 5575 50  0000 C CNN
F 2 "" H 9550 5750 50  0001 C CNN
F 3 "" H 9550 5750 50  0001 C CNN
	1    9550 5750
	1    0    0    -1  
$EndComp
Wire Wire Line
	9550 5650 9550 5750
$EndSCHEMATC
